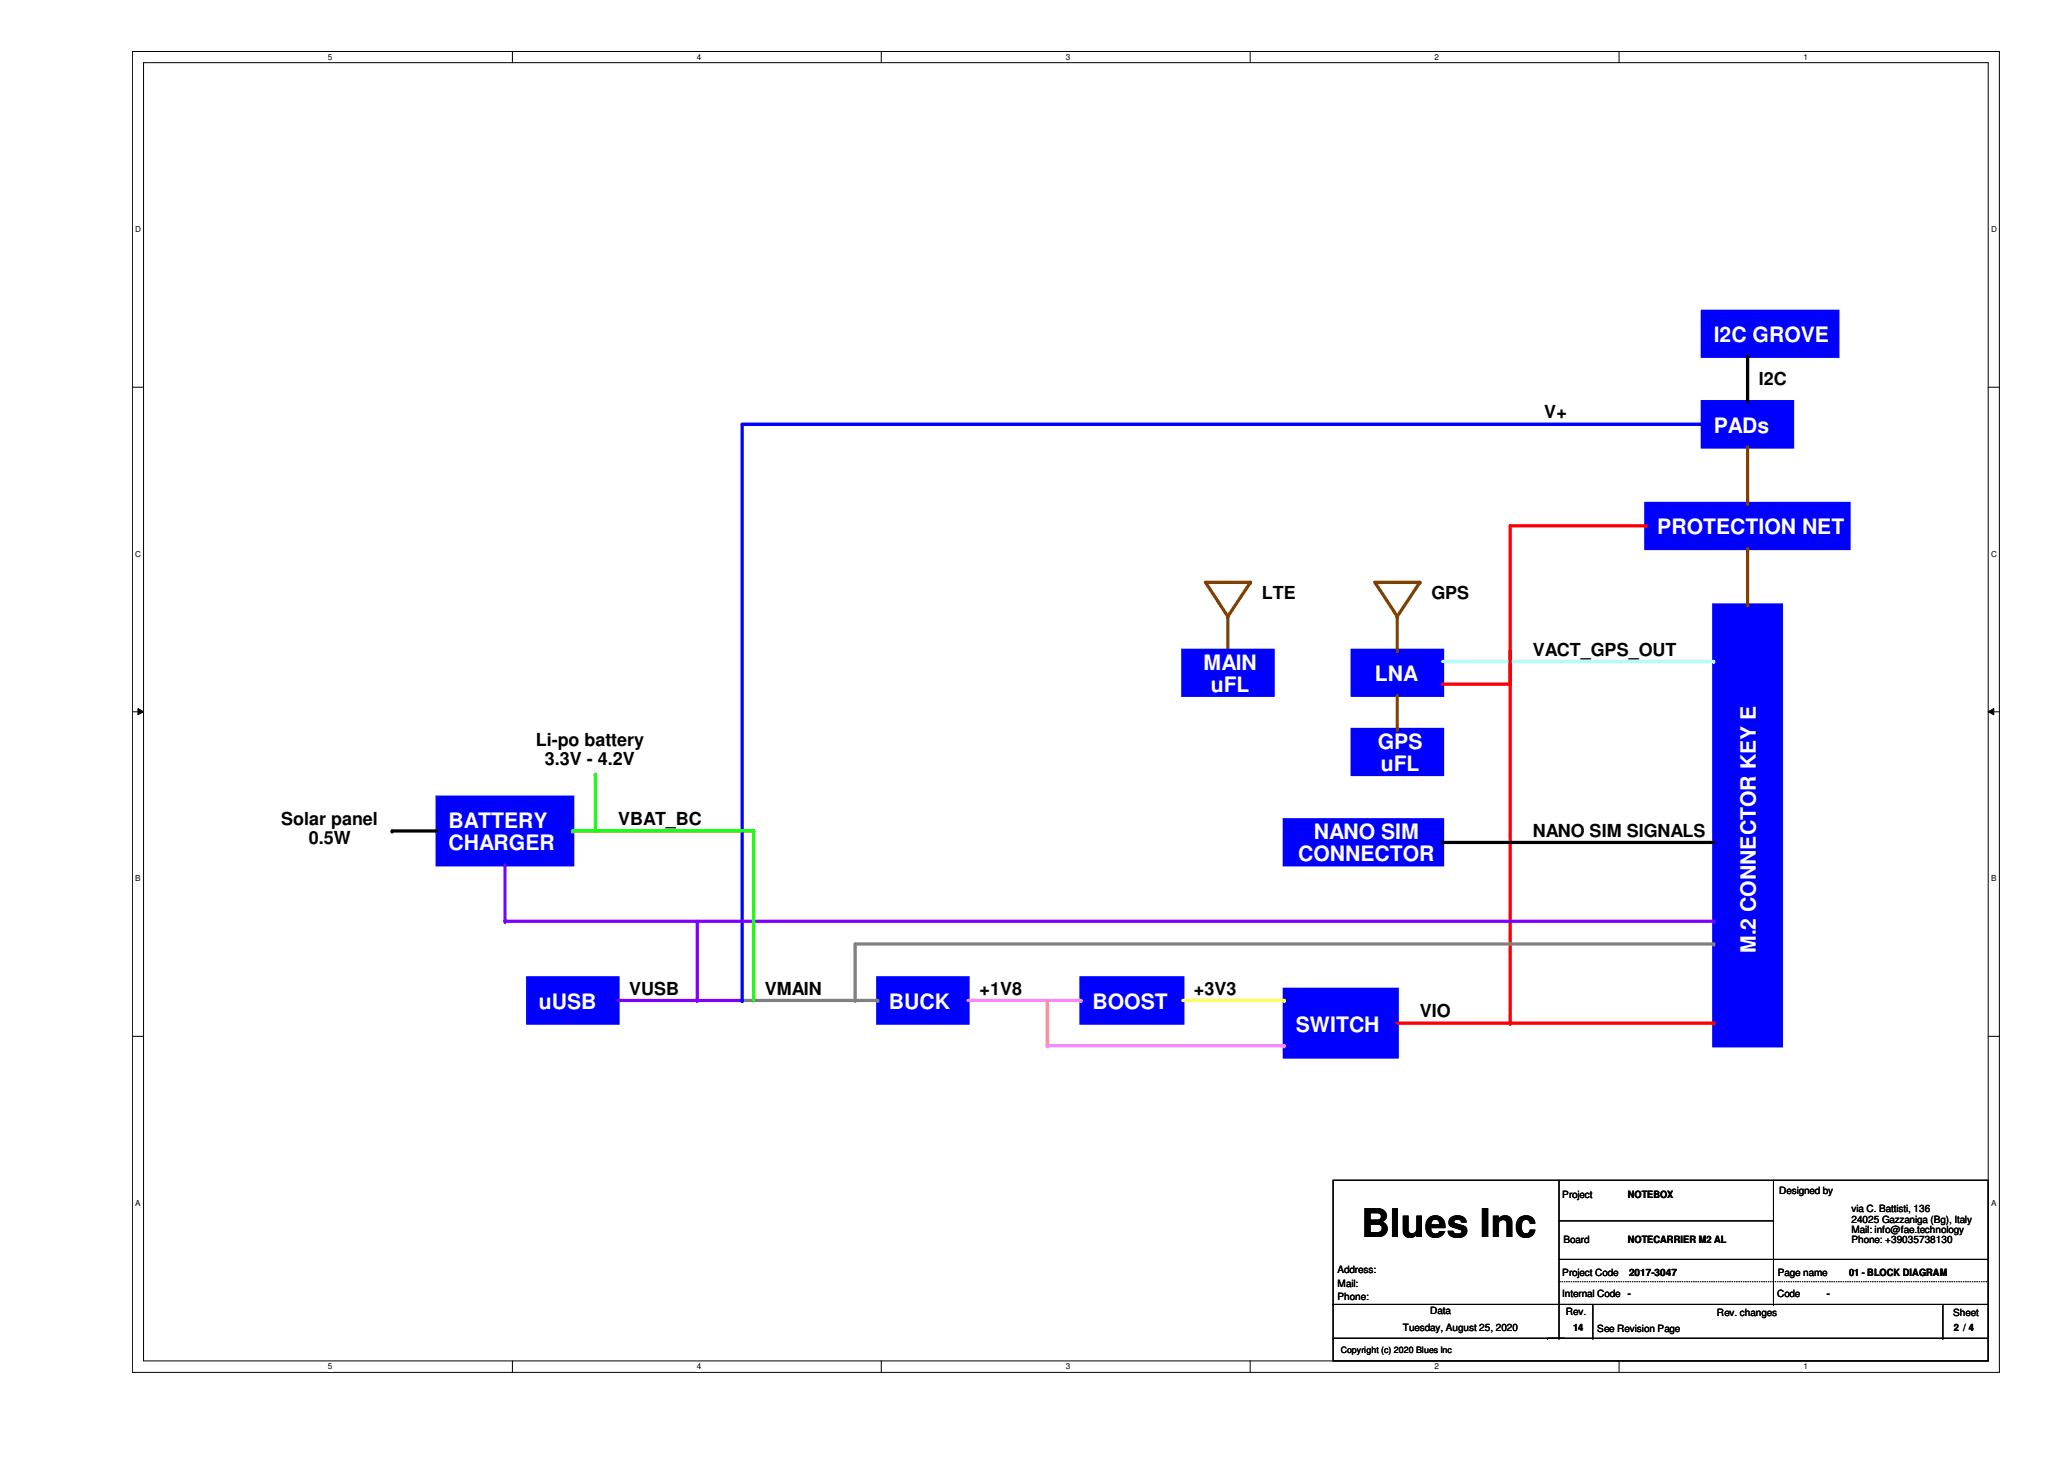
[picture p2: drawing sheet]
<svg xmlns="http://www.w3.org/2000/svg" width="297mm" height="210mm" viewBox="0 0 297 210" stroke-linecap="round" stroke-linejoin="round" font-family="sans-serif">
<path d="M19.1 7.4h268.6v190h-268.6zM20.7 9h265.4v186.8h-265.4z" fill="none" stroke="#000" stroke-width=".14"/>
<g fill="#fff">
<path d="M47.2 7.6h.6v1.3h-.6z"/>
<path d="M47.2 196h.6v1.3h-.6z"/>
</g>
<path d="M73.7 7.4v1.6M73.7 195.8v1.6" fill="none" stroke="#000" stroke-width=".14"/>
<g fill="#fff">
<path d="M100.3 7.6h.6v1.3h-.6z"/>
<path d="M100.3 196h.6v1.3h-.6z"/>
</g>
<path d="M126.8 7.4v1.6M126.8 195.8v1.6" fill="none" stroke="#000" stroke-width=".14"/>
<g fill="#fff">
<path d="M153.4 7.6h.6v1.3h-.6z"/>
<path d="M153.4 196h.6v1.3h-.6z"/>
</g>
<path d="M179.9 7.4v1.6M179.9 195.8v1.6" fill="none" stroke="#000" stroke-width=".14"/>
<g fill="#fff">
<path d="M206.5 7.6h.6v1.3h-.6z"/>
<path d="M206.5 196h.6v1.3h-.6z"/>
</g>
<path d="M233 7.4v1.6M233 195.8v1.6" fill="none" stroke="#000" stroke-width=".14"/>
<g fill="#fff">
<path d="M259.5 7.6h.6v1.3h-.6z"/>
<path d="M259.5 196h.6v1.3h-.6z"/>
<path d="M19.5 32.3h.8v1.4h-.8z"/>
<path d="M286.6 32.3h.8v1.4h-.8z"/>
<path d="M19.5 79h.8v1.3h-.8z"/>
<path d="M286.6 79h.8v1.3h-.8z"/>
</g>
<path d="M19.1 55.7h1.6M286.1 55.7h1.6" fill="none" stroke="#000" stroke-width=".14"/>
<g fill="#fff">
<path d="M19.5 125.7h.7v1.3h-.7z"/>
<path d="M286.6 125.7h.7v1.3h-.7z"/>
</g>
<path d="M19.1 102.4h1.6M19.9 101.9l.8 .5-.8 .4zM286.1 102.4l.8-.5v.9zM286.1 102.4h1.6" fill="none" stroke="#000" stroke-width=".14"/>
<path d="M19.9 101.9l.8 .5-.8 .4zM286.1 102.4l.8-.5v.9z" fill="#000"/>
<g fill="#fff">
<path d="M19.5 172.4h.7v1.3h-.7z"/>
<path d="M286.6 172.4h.7v1.3h-.7z"/>
</g>
<path d="M19.1 149.1h1.6M286.1 149.1h1.6" fill="none" stroke="#000" stroke-width=".14"/>
<path d="M184.8 142.3h16.3v9.8h-16.3z" fill-rule="evenodd" fill="#00f"/>
<path d="M184.8 142.3h16.3v9.8h-16.3z" fill="none" stroke="#00f" stroke-width=".47"/>
<path d="M126.3 140.7h13v6.5h-13z" fill-rule="evenodd" fill="#00f"/>
<path d="M126.3 140.7h13v6.5h-13z" fill="none" stroke="#00f" stroke-width=".47"/>
<path d="M75.9 140.7h13v6.5h-13z" fill-rule="evenodd" fill="#00f"/>
<path d="M75.9 140.7h13v6.5h-13z" fill="none" stroke="#00f" stroke-width=".47"/>
<path d="M155.6 140.7h14.6v6.5h-14.6z" fill-rule="evenodd" fill="#00f"/>
<path d="M155.6 140.7h14.6v6.5h-14.6z" fill="none" stroke="#00f" stroke-width=".47"/>
<path d="M88.9 143.9h17.9" fill="none" stroke="#8000ff" stroke-width=".47"/>
<circle cx="106.8" cy="143.9" r=".23" fill="#8000ff"/>
<path d="M106.8 143.9h19.5" fill="none" stroke="#808080" stroke-width=".47"/>
<circle cx="126.3" cy="143.9" r=".23" fill="#808080"/>
<path d="M139.3 143.9h16.3" fill="none" stroke="#ff80ff" stroke-width=".47"/>
<circle cx="155.6" cy="143.9" r=".23" fill="#ff80ff"/>
<path d="M170.2 143.9h14.6" fill="none" stroke="#ff0" stroke-width=".47"/>
<circle cx="184.8" cy="143.9" r=".23" fill="#ff0"/>
<path d="M201.1 147.2h16.2" fill="none" stroke="#f00" stroke-width=".47"/>
<circle cx="217.3" cy="147.2" r=".23" fill="#f00"/>
<path d="M150.7 143.9v6.6" fill="none" stroke="#ff80c0" stroke-width=".47"/>
<circle cx="150.7" cy="150.5" r=".23" fill="#ff80c0"/>
<path d="M150.7 150.5h34.1" fill="none" stroke="#ff80ff" stroke-width=".47"/>
<circle cx="184.8" cy="150.5" r=".23" fill="#ff80ff"/>
<path d="M194.6 93.6h13v6.4h-13z" fill-rule="evenodd" fill="#00f"/>
<path d="M194.6 93.6h13v6.4h-13z" fill="none" stroke="#00f" stroke-width=".47"/>
<path d="M217.3 93.6v53.6" fill="none" stroke="#f00" stroke-width=".47"/>
<circle cx="217.3" cy="147.2" r=".23" fill="#f00"/>
<path d="M207.6 98.4h9.7" fill="none" stroke="#f00" stroke-width=".47"/>
<circle cx="217.3" cy="98.4" r=".23" fill="#f00"/>
<path d="M197.9 83.8h6.4" fill="none" stroke="#804000" stroke-width=".47"/>
<circle cx="204.3" cy="83.8" r=".23" fill="#804000"/>
<path d="M197.9 83.8l3.2 4.9" fill="none" stroke="#804000" stroke-width=".47"/>
<circle cx="201.1" cy="88.7" r=".23" fill="#804000"/>
<path d="M204.3 83.8l-3.2 4.9" fill="none" stroke="#804000" stroke-width=".47"/>
<circle cx="201.1" cy="88.7" r=".23" fill="#804000"/>
<path d="M201.1 88.7v4.9" fill="none" stroke="#804000" stroke-width=".47"/>
<circle cx="201.1" cy="93.6" r=".23" fill="#804000"/>
<path d="M173.5 83.8h6.5" fill="none" stroke="#804000" stroke-width=".47"/>
<circle cx="180" cy="83.8" r=".23" fill="#804000"/>
<path d="M173.5 83.8l3.2 4.9" fill="none" stroke="#804000" stroke-width=".47"/>
<circle cx="176.7" cy="88.7" r=".23" fill="#804000"/>
<path d="M176.7 88.7v4.9" fill="none" stroke="#804000" stroke-width=".47"/>
<circle cx="176.7" cy="93.6" r=".23" fill="#804000"/>
<path d="M180 83.8l-3.3 4.9" fill="none" stroke="#804000" stroke-width=".47"/>
<circle cx="176.7" cy="88.7" r=".23" fill="#804000"/>
<path d="M246.6 87h9.8v63.5h-9.8z" fill-rule="evenodd" fill="#00f"/>
<path d="M246.6 87h9.8v63.5h-9.8z" fill="none" stroke="#00f" stroke-width=".47"/>
<path d="M245 57.8h13v6.5h-13z" fill-rule="evenodd" fill="#00f"/>
<path d="M245 57.8h13v6.5h-13z" fill="none" stroke="#00f" stroke-width=".47"/>
<path d="M236.9 72.4h29.2v6.5h-29.2z" fill-rule="evenodd" fill="#00f"/>
<path d="M236.9 72.4h29.2v6.5h-29.2z" fill="none" stroke="#00f" stroke-width=".47"/>
<path d="M251.5 64.3v8.1" fill="none" stroke="#804000" stroke-width=".47"/>
<circle cx="251.5" cy="72.4" r=".23" fill="#804000"/>
<path d="M251.5 78.9v8.1" fill="none" stroke="#804000" stroke-width=".47"/>
<circle cx="251.5" cy="87" r=".23" fill="#804000"/>
<path d="M106.8 61h138.2" fill="none" stroke="#00f" stroke-width=".47"/>
<circle cx="245" cy="61" r=".23" fill="#00f"/>
<path d="M207.6 95.2h39" fill="none" stroke="#80ffff" stroke-width=".47"/>
<circle cx="246.6" cy="95.2" r=".23" fill="#80ffff"/>
<path d="M217.3 147.2h29.3" fill="none" stroke="#f00" stroke-width=".47"/>
<circle cx="246.6" cy="147.2" r=".23" fill="#f00"/>
<path d="M217.3 75.6h19.6" fill="none" stroke="#f00" stroke-width=".47"/>
<circle cx="236.9" cy="75.6" r=".23" fill="#f00"/>
<path d="M217.3 75.6v22.8" fill="none" stroke="#f00" stroke-width=".47"/>
<circle cx="217.3" cy="98.4" r=".23" fill="#f00"/>
<path d="M106.8 61v82.9" fill="none" stroke="#00f" stroke-width=".47"/>
<circle cx="106.8" cy="143.9" r=".23" fill="#00f"/>
<path d="M100.3 132.5h146.3" fill="none" stroke="#8000ff" stroke-width=".47"/>
<circle cx="246.6" cy="132.5" r=".23" fill="#8000ff"/>
<path d="M100.3 132.5v11.4" fill="none" stroke="#8000ff" stroke-width=".47"/>
<circle cx="100.3" cy="143.9" r=".23" fill="#8000ff"/>
<path d="M123.1 135.8v8.1" fill="none" stroke="#808080" stroke-width=".47"/>
<circle cx="123.1" cy="143.9" r=".23" fill="#808080"/>
<path d="M123.1 135.8h123.5" fill="none" stroke="#808080" stroke-width=".47"/>
<circle cx="246.6" cy="135.8" r=".23" fill="#808080"/>
<path d="M194.6 104.9h13v6.5h-13z" fill-rule="evenodd" fill="#00f"/>
<path d="M194.6 104.9h13v6.5h-13z" fill="none" stroke="#00f" stroke-width=".47"/>
<path d="M201.1 100v4.9" fill="none" stroke="#804000" stroke-width=".47"/>
<circle cx="201.1" cy="104.9" r=".23" fill="#804000"/>
<path d="M170.2 93.6h13v6.4h-13z" fill-rule="evenodd" fill="#00f"/>
<path d="M170.2 93.6h13v6.4h-13z" fill="none" stroke="#00f" stroke-width=".47"/>
<path d="M245 44.8h19.5v6.5h-19.5z" fill-rule="evenodd" fill="#00f"/>
<path d="M245 44.8h19.5v6.5h-19.5zM107 61h138.2" fill="none" stroke="#00f" stroke-width=".47"/>
<path d="M251.5 51.3v6.5" fill="none" stroke="#000" stroke-width=".47"/>
<circle cx="251.5" cy="51.3" r=".23" fill="#000"/>
<circle cx="245.2" cy="61" r=".23" fill="#00f"/>
<path d="M184.8 117.9h22.8v6.5h-22.8z" fill-rule="evenodd" fill="#00f"/>
<path d="M184.8 117.9h22.8v6.5h-22.8z" fill="none" stroke="#00f" stroke-width=".47"/>
<path d="M207.6 121.2h39" fill="none" stroke="#000" stroke-width=".47"/>
<circle cx="207.6" cy="121.2" r=".23" fill="#000"/>
<path d="M62.9 114.7h19.5v9.7h-19.5z" fill-rule="evenodd" fill="#00f"/>
<path d="M62.9 114.7h19.5v9.7h-19.5z" fill="none" stroke="#00f" stroke-width=".47"/>
<path d="M56.4 119.5h6.5" fill="none" stroke="#000" stroke-width=".47"/>
<circle cx="56.4" cy="119.5" r=".23" fill="#000"/>
<path d="M82.4 119.5h26.1" fill="none" stroke="#0f0" stroke-width=".47"/>
<circle cx="82.4" cy="119.5" r=".23" fill="#0f0"/>
<path d="M108.5 119.5v24.4" fill="none" stroke="#0f0" stroke-width=".47"/>
<circle cx="108.5" cy="119.5" r=".23" fill="#0f0"/>
<path d="M85.7 111.4v8.1" fill="none" stroke="#0f0" stroke-width=".47"/>
<circle cx="85.7" cy="111.4" r=".23" fill="#0f0"/>
<path d="M72.7 124.4v8.1" fill="none" stroke="#8000ff" stroke-width=".47"/>
<circle cx="72.7" cy="132.5" r=".23" fill="#8000ff"/>
<path d="M72.7 132.5h27.6" fill="none" stroke="#8000ff" stroke-width=".47"/>
<circle cx="100.3" cy="132.5" r=".23" fill="#8000ff"/>
<g fill="none" stroke="#000" stroke-width=".14">
<path d="M191.9 169.8h94.2v26h-94.2zM224.4 169.8v22.7M224.4 175.6h30.8M255.2 174.7h.1M255.2 175.6h.1M255.2 169.8v17.9M191.9 192.5h.1M191.9 187.7h.1M191.9 192.5h94.2M191.9 187.7h94.2M222.7 192.5h.1M224.4 192.5h.1"/>
<path d="M224.4 181.2h61.7M229.2 192.5h.1M229.2 187.7v4.8M255.2 187.7h.1M279.6 192.5h.1M279.6 187.7v4.8M286.1 181.2h.1"/>
</g>
<path d="M224.4 184.4h61.7M286.1 184.4h.1" fill="none" stroke="#000" stroke-width=".14" stroke-dasharray="0 .3"/>
<text font-size="5.7" x="195.9" y="178">Blues Inc</text>
<g font-size="3" fill="#fff">
<text x="246.6" y="49.2">I2C GROVE</text>
<text x="246.6" y="62.2">PADs</text>
<text x="238.5" y="76.9">PROTECTION NET</text>
<text x="173.2" y="96.4">MAIN</text>
<text x="174.2" y="99.5">uFL</text>
<text x="197.9" y="98">LNA</text>
<text x="198.3" y="107.8">GPS</text>
<text x="198.7" y="110.9">uFL</text>
<text x="64.6" y="119.1">BATTERY</text>
<text x="64.6" y="122.3">CHARGER</text>
<text x="186.8" y="123.9">CONNECTOR</text>
<text x="189.1" y="120.8">NANO SIM</text>
<text x="252.7" y="137.1" transform="rotate(-90 252.7 137.1)">M.2 CONNECTOR KEY E</text>
<text x="77.6" y="145.2">uUSB</text>
<text x="127.9" y="145.2">BUCK</text>
<text x="157.2" y="145.2">BOOST</text>
<text x="186.5" y="148.4">SWITCH</text>
</g>
<g font-size="2.6">
<text x="253.1" y="55.3">I2C</text>
<text x="222.2" y="60.2">V+</text>
<text x="181.6" y="86.2">LTE</text>
<text x="206" y="86.2">GPS</text>
<text x="220.6" y="94.3">VACT_GPS_OUT</text>
<text x="77.1" y="107.4">Li-po battery</text>
<text x="78.4" y="110">3.3V - 4.2V</text>
<text x="40.5" y="118.7">Solar panel</text>
<text x="88.9" y="118.7">VBAT_BC</text>
<text x="44.5" y="121.4">0.5W</text>
<text x="220.6" y="120.4">NANO SIM SIGNALS</text>
<text x="90.6" y="143.1">VUSB</text>
<text x="110.1" y="143.1">VMAIN</text>
<text x="141" y="143.1">+1V8</text>
<text x="171.8" y="143.1">+3V3</text>
<text x="204.3" y="146.3">VIO</text>
</g>
<g font-size="1.4">
<text x="224.8" y="172.4">Project</text>
<text x="234.3" y="172.4">NOTEBOX</text>
<text x="256" y="171.8">Designed by</text>
<text x="225" y="178.8">Board</text>
<text x="234.3" y="178.8">NOTECARRIER M2 AL</text>
<text x="266.4" y="174.4">via C. Battisti, 136</text>
<text x="266.4" y="175.9">24025 Gazzaniga (Bg), Italy</text>
<text x="266.4" y="177.4">Mail: info@fae.technology</text>
<text x="266.4" y="178.9">Phone: +39035738130</text>
<text x="192.5" y="183.2">Address:</text>
<text x="192.5" y="185.1">Mail:</text>
<text x="224.8" y="183.5">Project Code</text>
<text x="234.4" y="183.5">2017-3047</text>
<text x="255.9" y="183.5">Page name</text>
<text x="266.1" y="183.5">01 - BLOCK DIAGRAM</text>
<text x="192.5" y="187.1">Phone:</text>
<text x="201.9" y="191.5">Tuesday, August 25, 2020</text>
<text x="205.8" y="189">Data</text>
<text x="224.8" y="186.6">Internal Code</text>
<text x="225.3" y="189.2">Rev.</text>
<text x="226.4" y="191.5">14</text>
<text x="229.9" y="191.6">See Revision Page</text>
<text x="234.3" y="186.6">-</text>
<text x="247.1" y="189.4">Rev. changes</text>
<text x="255.7" y="186.6">Code</text>
<text x="262.9" y="186.6">-</text>
<text x="281.1" y="189.4">Sheet</text>
<text x="281.2" y="191.5">2 /// 4</text>
<text x="281.2" y="191.5">2</text>
<text x="283.3" y="191.5">4</text>
</g>
<text font-size="1.3" x="193" y="194.7">Copyright (c) 2020 Blues Inc</text>
<g font-size="1.2">
<text x="47.2" y="8.6">5</text>
<text x="100.3" y="8.6">4</text>
<text x="153.4" y="8.6">3</text>
<text x="206.5" y="8.6">2</text>
<text x="259.5" y="8.6">1</text>
<text x="19.5" y="33.4">D</text>
<text x="286.6" y="33.4">D</text>
<text x="19.5" y="80.1">C</text>
<text x="286.6" y="80.1">C</text>
<text x="19.5" y="126.8">B</text>
<text x="286.6" y="126.8">B</text>
<text x="19.5" y="173.5">A</text>
<text x="286.6" y="173.5">A</text>
<text x="47.2" y="197">5</text>
<text x="100.3" y="197">4</text>
<text x="153.4" y="197">3</text>
<text x="206.5" y="197">2</text>
<text x="259.5" y="197">1</text>
</g>
</svg>
